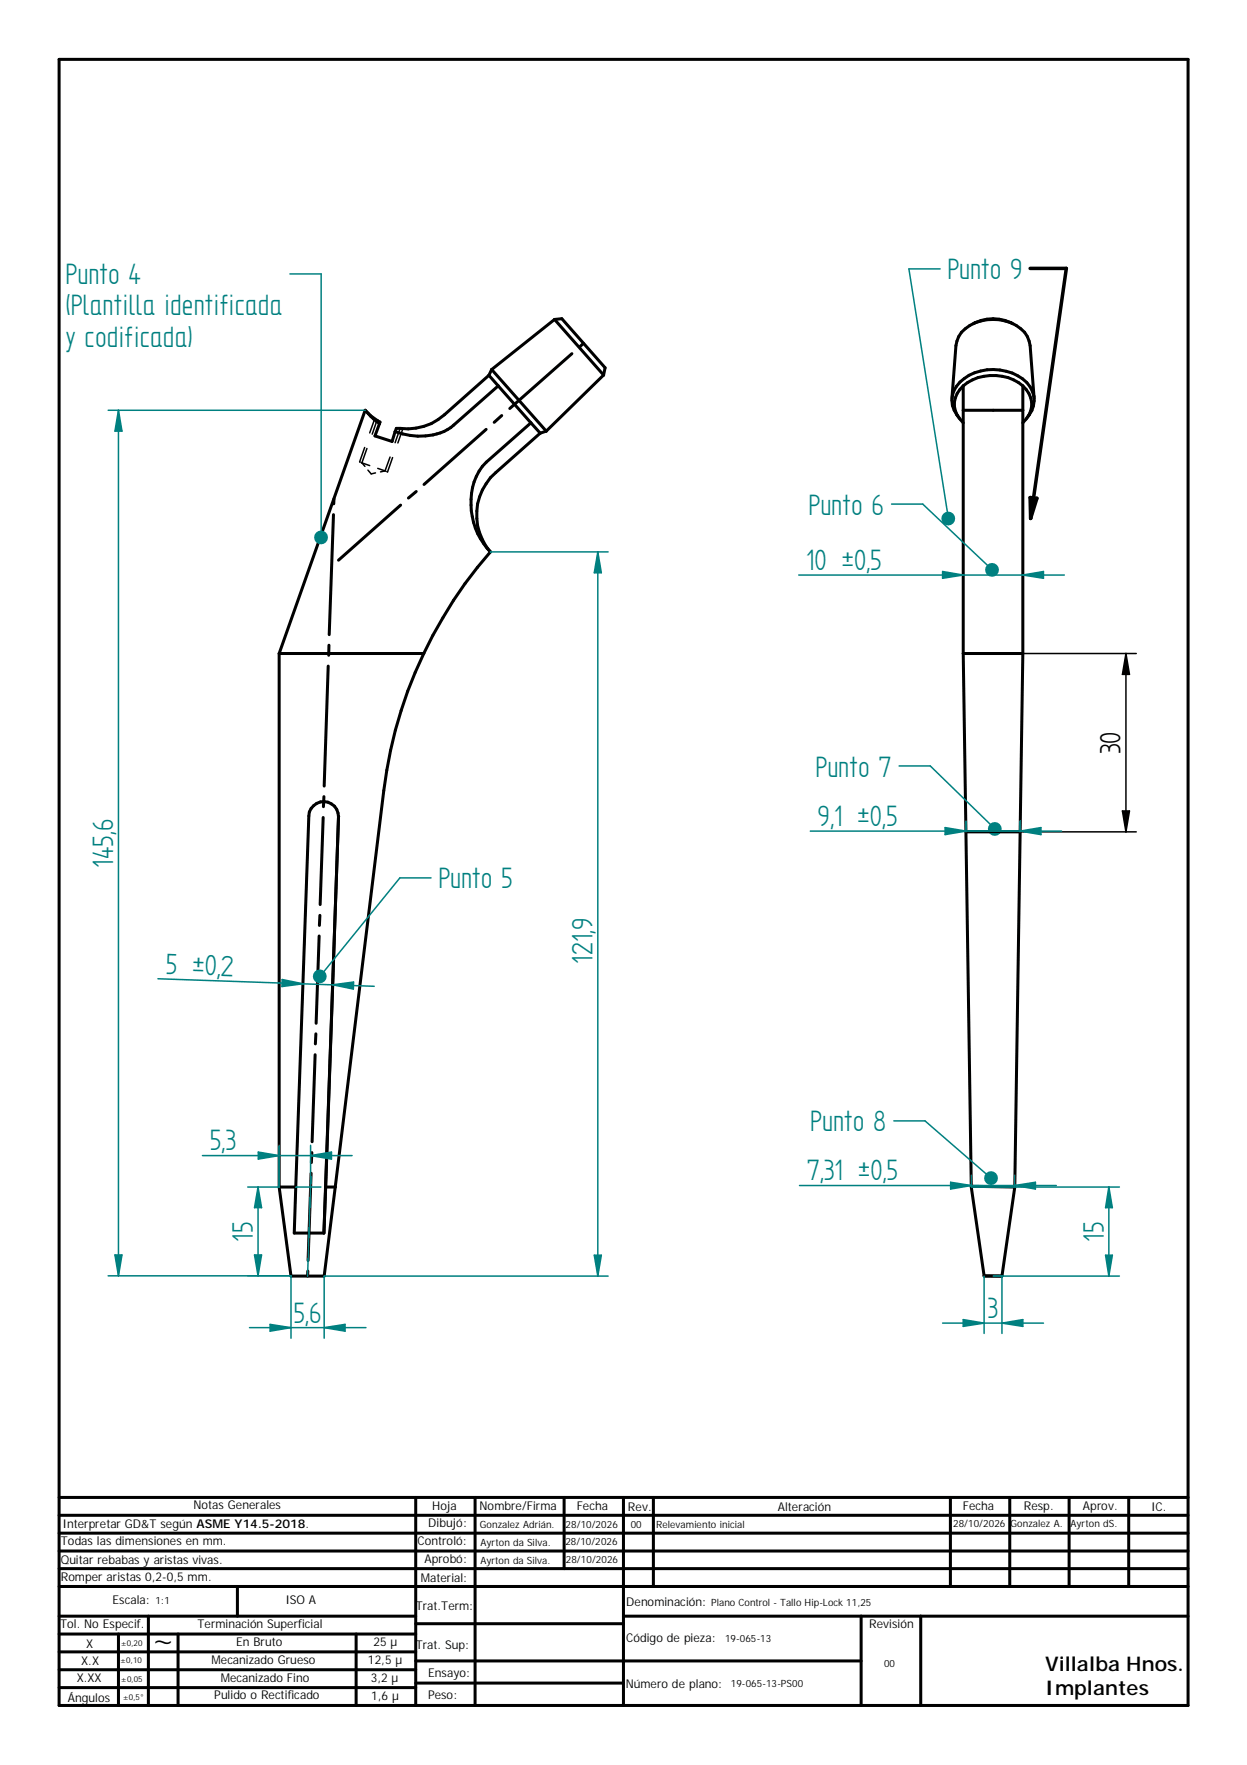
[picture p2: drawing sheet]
<svg xmlns="http://www.w3.org/2000/svg" width="210mm" height="297mm" viewBox="0 0 210 297" stroke-linecap="round" stroke-linejoin="round" font-family="sans-serif">
<g fill="none" stroke="#000" stroke-width=".51">
<path d="M9.9 10h190.1v277h-190.1zM93.3 53.8l-10.5 8.4M93.3 53.8l1.3-.2 7.3 8.3-.3 1.2M93.3 53.8l8.3 9.3M170.5 54.5a6.9 6.9 0 0 0-6.7 0M61.5 69a9.1 9.1 0 0 0 2.5 2l-.1 .3M61.5 69l.9 1.1 1.5 1.2M61.5 69l-14.5 41M63.9 71.3l-.8 2.1 2.9 .9 .5-1.7M82.3 63.2l-7.5 6.6a10.2 10.2 0 0 1-8.1 2.3l-.2 .5M82.3 63.2l7.1 8M82.8 62.2l-.5 1"/>
<path d="M82.8 62.2l9.1 10.4M83.9 64.9l-7.5 6.6a9.4 9.4 0 0 1-8.6 1.5l-1.3-.4M89.4 71.2l-7.5 6.6a10.1 10.1 0 0 0-2.4 9.2 11.1 11.1 0 0 0 3 5.9M89.4 71.2l1.5 1.7M90.9 72.9l-7.5 6.6a9.5 9.5 0 0 0-.9 13.4M91.9 72.6l-1 .3M101.6 63.1l-9.7 9.5M160.2 67.1l.7-8.9a4.7 4.7 0 0 1 3.2-3.9 7.7 7.7 0 0 1 8.4 1.6l.4 .7 .5 1.6 .7 8.9M161.5 70.4a4.3 4.3 0 0 1 .8-6.7 8.5 8.5 0 0 1 10.5 .7 4.2 4.2 0 0 1 0 6M162.1 64.9v45.1M162.1 64.9a4 4 0 0 0 0 6.3M162.1 64.9a8.1 8.1 0 0 1 10.1 0"/>
<path d="M162.1 69h10.1M172.2 64.9v45.1M172.2 64.9a4 4 0 0 1 0 6.3M56.1 86.6l-.7 20.2M56.2 83.9v.9M82.6 92.9a72.8 72.8 0 0 0-11.3 17.1M47 110h24.3M47 110v89.8M55.2 112.1l-.6 20.2M55.4 108.6l-.1 1.7M71.3 110a73.7 73.7 0 0 0-6.7 23.1l-8.2 66.7M162.1 110l1.4 89.6"/>
<path d="M162.1 110h10.1M172.2 110l-1.4 89.8M54.4 137.6l-.5 14.6M54.5 134.1l-.1 1.7M57 137.4l-2.5 70.1M53.7 157.5l-.5 14.7M53.8 154.1v1.6M53 177.5l-.5 14.7M53.2 174l-.1 1.7M47 199.8h2.8M49.8 199.8l-.3 7.7h5M49.8 199.8l2.2-62.5a2.5 2.5 0 0 1 2.6-2.4 2.5 2.5 0 0 1 2.4 2.6l-2.2 62.3"/>
<path d="M52.4 197.4l-.5 14.7M52.5 194l-.1 1.7M54.8 199.8l-.3 7.7M54.8 199.8h1.6M56.4 199.8l-1.8 15h-5.6l-2-15M163.5 199.6l2.2 15.1 3 .1M163.5 199.6l7.3 .2M170.8 199.8l-2.1 15M51.8 213.9v.9M165.7 214.8h3M9.9 252h190.1M70 252v35"/>
<path d="M80 252v35M95 252v12M104.9 252v35M110 252v15M160 252v15M170 252v15M180 252v15M190 252v15M200 255h-190.1M200 258h-190.1M9.9 272h60.1M9.9 278h60.1"/>
<path d="M9.9 275h60.1M19.9 275v12M25 272v15M30 275v12M40 267v5M59.9 275v12M70 279.5h34.9M70 273.3h34.9M104.9 272h95.1M105 279.5h39.9M144.9 272v15M155 272v15"/>
<path d="M200 267h-190.1M200 261h-190.1M200 264h-190.1M9.9 284h60.1M9.9 281h60.1M70 283.3h34.9"/>
</g>
<g fill="none" stroke="#000" stroke-width=".25">
<path d="M60.8 77.9h.1M60.9 77.9l1.3 .5M60.9 77.9l.5 .6M61.4 75.3l-.9 2.4 .1 .1M61.8 75.5l-.9 2.4M61.9 79.1l.6 .7 .7-.2M63.1 70.5l-.9 2.4M63.5 70.7l-.8 2.4M63.6 78.8l1.2 .4M64.8 79.2l.1 .1M64.8 79.2l-.7 .2M65.7 76.9l-.9 2.3"/>
<path d="M66.1 77l-.9 2.4h-.1M67.4 72.1l-.9 2.4M67.8 72.1l-.8 2.4M52.4 136.1h.1M52.4 136.1l-.3 .6-.2 2.4M55.7 135.2a2.32 2.32 0 0 0-2.4 0M56.6 136.1l.3 .6 .1 .7M57 137.4h.1M51.3 157.1l-.1 3.6M51.5 151.8l-.1 3.5M51.6 146.3v3.6M51.9 140.9l-.2 3.6"/>
<path d="M50.5 178.8l-.1 3.5M50.7 173.4l-.1 3.5M50.9 168l-.1 3.5M51.1 162.6l-.1 3.5M47 199.6l.3 2.6M50 195l-.2 3.5M50.2 189.6l-.2 3.5M50.3 184.2l-.1 3.5M47.7 204.8l.6 4.9M48.6 212.3l.4 2.4M49 214.7h.1M49.6 205.8l-.1 1.7"/>
<path d="M49.8 200.4l-.1 3.5"/>
</g>
<path d="M49 214.8v10.4M54.6 214.8v10.4M54.6 223.4l3.5-.5v1.1z" fill="none" stroke="#008080" stroke-width=".25"/>
<path d="M54.6 223.4l3.5-.5v1.1z" fill="#008080"/>
<path d="M45.5 222.9l3.5 .5-3.5 .6z" fill="none" stroke="#008080" stroke-width=".25"/>
<path d="M45.5 222.9l3.5 .5-3.5 .6z" fill="#008080"/>
<path d="M41.7 199.8h5.3M43.4 199.8l.6 3.4h-1.2zM41.7 214.7h7.3M42 223.4h19.6" fill="none" stroke="#008080" stroke-width=".25"/>
<path d="M43.4 199.8l.6 3.4h-1.2z" fill="#008080"/>
<path d="M42.8 211.2h1.2l-.6 3.5z" fill="none" stroke="#008080" stroke-width=".25"/>
<path d="M42.8 211.2h1.2l-.6 3.5z" fill="#008080"/>
<path d="M43.4 199.8v14.9M43.5 193.9l3.5 .6-3.5 .6zM47 192.7v7.1M49.8 199.8h4.2M52.3 192.7v7.1M52.3 198l-.5 16.8" fill="none" stroke="#008080" stroke-width=".25"/>
<path d="M43.5 193.9l3.5 .6-3.5 .6z" fill="#008080"/>
<path d="M52.3 194.5l3.5-.6v1.2z" fill="none" stroke="#008080" stroke-width=".25"/>
<path d="M52.3 194.5l3.5-.6v1.2z" fill="#008080"/>
<path d="M18.2 69h43.3M19.9 69l.6 3.6h-1.2zM34.1 194.5h25.2M18.2 214.7h30.8" fill="none" stroke="#008080" stroke-width=".25"/>
<path d="M19.9 69l.6 3.6h-1.2z" fill="#008080"/>
<path d="M19.3 211.2h1.2l-.6 3.5z" fill="none" stroke="#008080" stroke-width=".25"/>
<path d="M19.3 211.2h1.2l-.6 3.5z" fill="#008080"/>
<path d="M19.9 69v145.7M82.5 92.9h19.9M100.6 92.9l.6 3.5h-1.2zM54.6 214.8h47.8" fill="none" stroke="#008080" stroke-width=".25"/>
<path d="M96.3 59.5l-10.5 9.2M98.2 57.8l-.6 .5M81.8 72.3l-10.4 9.2M84.5 69.9l-1.3 1.2M67.4 85l-10.4 9.3M70.1 82.7l-1.4 1.1" fill="none" stroke="#000" stroke-width=".51"/>
<path d="M100.6 92.9l.6 3.5h-1.2z" fill="#008080"/>
<path d="M100 211.2h1.2l-.6 3.6z" fill="none" stroke="#008080" stroke-width=".25"/>
<path d="M100 211.2h1.2l-.6 3.6z" fill="#008080"/>
<path d="M100.6 92.9v121.9M165.7 214.8v9.6M168.7 214.8v9.6M168.7 222.7l3.5-.6v1.1z" fill="none" stroke="#008080" stroke-width=".25"/>
<path d="M168.7 222.7l3.5-.6v1.1z" fill="#008080"/>
<path d="M162.1 222.1l3.6 .6-3.6 .5z" fill="none" stroke="#008080" stroke-width=".25"/>
<path d="M162.1 222.1l3.6 .6-3.6 .5z" fill="#008080"/>
<path d="M160 199l3.5 .5-3.5 .6zM163.5 197.8v1.8M170.8 197.8v2M158.7 222.7h16.9" fill="none" stroke="#008080" stroke-width=".25"/>
<path d="M160 199l3.5 .5-3.5 .6z" fill="#008080"/>
<path d="M170.8 199.5l3.5-.5v1.1z" fill="none" stroke="#008080" stroke-width=".25"/>
<path d="M170.8 199.5l3.5-.5v1.1z" fill="#008080"/>
<path d="M134.6 199.5h43.2M163.5 199.8h24.9M167.2 214.8h21.2M186.1 211.2h1.1l-.6 3.6z" fill="none" stroke="#008080" stroke-width=".25"/>
<path d="M186.1 211.2h1.1l-.6 3.6z" fill="#008080"/>
<path d="M186.6 199.8l.6 3.4h-1.1z" fill="none" stroke="#008080" stroke-width=".25"/>
<path d="M186.6 199.8l.6 3.4h-1.1z" fill="#008080"/>
<path d="M158.7 96.2l3.4 .6-3.4 .5zM186.6 199.8v15" fill="none" stroke="#008080" stroke-width=".25"/>
<path d="M158.7 96.2l3.4 .6-3.4 .5z" fill="#008080"/>
<path d="M172.2 96.8l3.4-.6v1.1z" fill="none" stroke="#008080" stroke-width=".25"/>
<path d="M172.2 96.8l3.4-.6v1.1z" fill="#008080"/>
<path d="M54.1 46.1v44.3M134.5 96.8h44.7" fill="none" stroke="#008080" stroke-width=".25"/>
<circle cx="54" cy="90.4" r="1.17" fill="#008080"/>
<path d="M48.8 46.1h5.3M153 45.3l6.6 41.9" fill="none" stroke="#008080" stroke-width=".25"/>
<circle cx="159.6" cy="87.3" r="1.17" fill="#008080"/>
<path d="M153 45.3h5.2M155.3 84.8l11.7 11.1" fill="none" stroke="#008080" stroke-width=".25"/>
<path d="M173.4 45.2h6.1l-6 42M173.4 83.7l1.1 .2-1 3.3z" fill="none" stroke="#000" stroke-width=".59"/>
<path d="M173.4 83.7l1.1 .2-1 3.3z" fill="#000"/>
<circle cx="167" cy="95.9" r="1.17" fill="#008080"/>
<path d="M150.1 84.8h5.2M156.6 128.9l10.9 10.6" fill="none" stroke="#008080" stroke-width=".25"/>
<circle cx="167.4" cy="139.5" r="1.17" fill="#008080"/>
<path d="M151.3 128.9h5.3M155.7 188.6l11.1 9.7" fill="none" stroke="#008080" stroke-width=".25"/>
<circle cx="166.8" cy="198.3" r="1.17" fill="#008080"/>
<path d="M67.3 147.7l-13.5 16.6M150.5 188.6h5.2" fill="none" stroke="#008080" stroke-width=".25"/>
<circle cx="53.8" cy="164.3" r="1.17" fill="#008080"/>
<path d="M159.1 139.3l3.5 .6-3.5 .6zM162.6 138.1v1.9M171.7 138.1v1.9M67.3 147.7h5.3" fill="none" stroke="#008080" stroke-width=".25"/>
<path d="M162.6 140h9.1" fill="none" stroke="#000" stroke-width=".51"/>
<path d="M172.2 110h19.1M189.5 110l.6 3.5h-1.2zM189.5 110v30M171.7 140h19.6M188.9 136.5h1.2l-.6 3.5z" fill="none" stroke="#000" stroke-width=".25"/>
<path d="M189.5 110l.6 3.5h-1.2zM188.9 136.5h1.2l-.6 3.5z" fill="#000"/>
<path d="M159.1 139.3l3.5 .6-3.5 .6z" fill="#008080"/>
<path d="M171.7 139.9l3.5-.6v1.2z" fill="none" stroke="#008080" stroke-width=".25"/>
<path d="M171.7 139.9l3.5-.6v1.2z" fill="#008080"/>
<path d="M136.4 139.9h42.3M47.5 164.8l3.5 .8-3.5 .4z" fill="none" stroke="#008080" stroke-width=".25"/>
<path d="M47.5 164.8l3.5 .8-3.5 .4z" fill="#008080"/>
<path d="M56 165.7l3.5-.4v1.2z" fill="none" stroke="#008080" stroke-width=".25"/>
<path d="M56 165.7l3.5-.4v1.2z" fill="#008080"/>
<path d="M26.6 164.7l36.4 1.3" fill="none" stroke="#008080" stroke-width=".25"/>
<g font-size="5.6" fill="#008080">
<text x="11" y="47.8">Punto 4</text>
<text x="159.5" y="47">Punto 9</text>
<text x="11" y="53.1">(Plantilla identificada</text>
<text x="11" y="58.3">y codificada)</text>
<text x="136.1" y="86.6">Punto 6</text>
<text x="135.7" y="95.9">10 u0,5</text>
<text x="137.3" y="130.7">Punto 7</text>
<text x="137.6" y="139">9,1 u0,5</text>
<text x="19" y="146" transform="rotate(-90 19 146)">145,6</text>
<text x="73.8" y="149.5">Punto 5</text>
<text x="27.9" y="163.9" transform="rotate(2 27.9 163.9)">5 u0,</text>
<text x="37.1" y="164.2" transform="rotate(2 37.1 164.2)">2</text>
<text x="99.7" y="162.2" transform="rotate(-90 99.7 162.2)">121,9</text>
<text x="136.4" y="190.4">Punto 8</text>
<text x="35.3" y="193.6">5,3</text>
<text x="135.8" y="198.7">7,31 u0,5</text>
<text x="42.5" y="209" transform="rotate(-90 42.5 209)">15</text>
<text x="185.8" y="209" transform="rotate(-90 185.8 209)">15</text>
<text x="166.2" y="221.8">3</text>
<text x="49.4" y="222.6">5,6</text>
</g>
<g font-size="5.6">
<text x="188.6" y="127" transform="rotate(-90 188.6 127)">30</text>
<text x="25.9" y="278.4">~</text>
</g>
<g font-size="3.4">
<text x="175.9" y="281.1">Villalba Hnos.</text>
<text x="175.9" y="285.2">Implantes</text>
</g>
<g font-size="2">
<text x="10.5" y="257.1">Interpretar GD&amp;T segúnASME Y14.5-2018.</text>
<text x="32.6" y="254">Notas Generales</text>
<text x="72.1" y="257">Dibujó:</text>
<text x="72.7" y="254.2">Hoja</text>
<text x="80.7" y="254">Nombre/Firma</text>
<text x="97.1" y="254.1">Fecha</text>
<text x="105.7" y="254.3">Rev.</text>
<text x="130.9" y="254.2">Alteración</text>
<text x="162.1" y="254.1">Fecha</text>
<text x="172.3" y="254.1">Resp.</text>
<text x="182.3" y="254.1">Aprov.</text>
<text x="193.8" y="254.2">IC.</text>
<text x="10.2" y="260.1">Todas las dimensiones en mm.</text>
<text x="10.2" y="263.1">Quitar rebabas y aristas vivas.</text>
<text x="70.3" y="260.1">Controló:</text>
<text x="71.5" y="263.1">Aprobó:</text>
<text x="10.2" y="266">Romper aristas 0,2-0,5 mm.</text>
<text x="70.8" y="266.2">M</text>
<text x="72.4" y="266.2">aterial:</text>
<text x="10.1" y="274.1">Tol. No Especif.</text>
<text x="18.9" y="270">Escala:</text>
<text x="33.2" y="274.1">Terminación Superficial</text>
<text x="48" y="270">ISO A</text>
<text x="70" y="270.9">Trat.Term:</text>
<text x="105.4" y="270.3">Denominación:</text>
<text x="146.3" y="274">Revisión</text>
<text x="13.7" y="280.2">X.X</text>
<text x="14.5" y="277.3">X</text>
<text x="35.6" y="280.1">M</text>
<text x="37.2" y="280.1">ecanizado Grueso</text>
<text x="39.8" y="277.1">En Bruto</text>
<text x="61.9" y="280.1">12,5 µ</text>
<text x="62.9" y="277">25 µ</text>
<text x="70" y="277.5">Trat. Sup:</text>
<text x="105.4" y="276.4">Código de pieza:</text>
<text x="11.4" y="286.4">Ángulos</text>
<text x="12.9" y="283.1">X.XX</text>
<text x="36.1" y="286">Pulido o Rectificado</text>
<text x="37.2" y="283.1">M</text>
<text x="38.7" y="283.1">ecanizado Fino</text>
<text x="62.4" y="283.1">3,2 µ</text>
<text x="62.5" y="286.1">1,6 µ</text>
<text x="72.1" y="282.2">Ensayo:</text>
<text x="72.1" y="285.9">Peso:</text>
<text x="105.3" y="284.1">Número de plano:</text>
</g>
<g font-size="1.7">
<text x="80.8" y="257.1">Gonzalez Adrián.</text>
<text x="95.2" y="257.2">28/10/2026</text>
<text x="106.2" y="257.2">00</text>
<text x="110.4" y="257.1">Relevamiento inicial</text>
<text x="160.4" y="257">28/10/2026</text>
<text x="170.1" y="257">Gonzalez A.</text>
<text x="180.2" y="257">Ayrton dS.</text>
<text x="80.9" y="263.2">Ayrton da Silva.</text>
<text x="80.9" y="260.3">Ayrton da Silva.</text>
<text x="95.2" y="260">28/10/2026</text>
<text x="95.2" y="263">28/10/2026</text>
<text x="26.2" y="270">1:1</text>
<text x="119.7" y="270.3">Plano Control - Tallo Hip-Lock 11,25</text>
<text x="122" y="276.4">19-065-13</text>
<text x="148.8" y="280.6">00</text>
<text x="123" y="283.9">19-065-13-PS00</text>
</g>
<g font-size="1.4">
<text x="20.2" y="279.9">±0,10</text>
<text x="20.3" y="277">±0,20</text>
<text x="20.4" y="283">±0,05</text>
<text x="20.7" y="286.1">±0,5°</text>
</g>
</svg>
